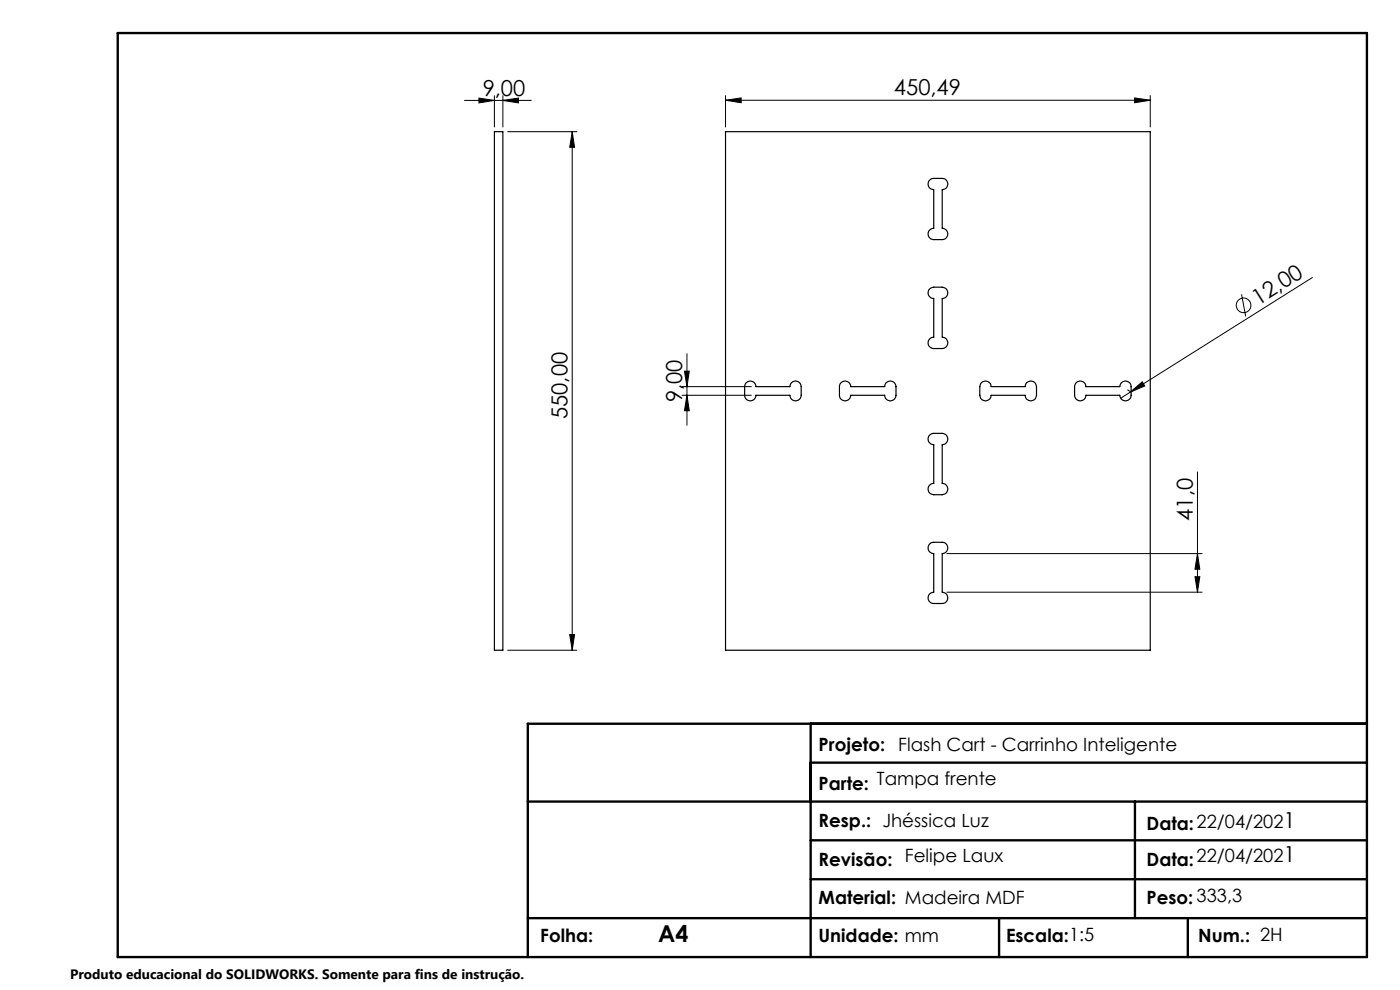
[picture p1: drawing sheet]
<svg xmlns="http://www.w3.org/2000/svg" width="297mm" height="210mm" viewBox="0 0 297 210" stroke-linecap="round" stroke-linejoin="round" font-family="sans-serif">
<g fill="none" stroke="#000" stroke-width=".21">
<path d="M98.5 21.3h14.2M101.6 20.8l3.3 .5-3.3 .5zM104.9 20.3v6.6M106.7 21.3l3.3-.5v1zM106.7 20.3v6.6M107.7 27.9h14.7M121.4 27.9v110M121.4 27.9l.5 3.3h-1zM153.9 21.3l3.3-.5v1zM153.9 20.3v6.6M153.9 21.3h90.1M240.7 20.8l3.3 .5-3.3 .5z"/>
<path d="M244 20.3v6.6M278.4 58.9l-38.6 24.3M145.2 78.7h1l-.5 3.3zM145.7 75v15.2M263.4 62.4l.9 4.7M144.7 82h14.7M144.7 83.8h14.7M145.7 83.8l.5 3.3h-1zM239.1 82.7l.6 .4M239.8 83.2l-2.1 1.3M239.8 83.2l2.5-2.2 .6 .9zM200.9 117.4h54.1"/>
<path d="M254 117.4l.5 3.3h-1zM254 100.1v25.5M107.7 137.9h14.7M120.9 134.6h1l-.5 3.3zM200.9 125.6h54.1M253.5 122.3h1l-.5 3.3z"/>
<circle cx="263.8" cy="64.8" r="1.56"/>
</g>
<path d="M25 7h265v196h-265zM172 153.5v49.5M290 153.5h-178v49.5M112 170h178M172 161.8h118M172 178.3h118M240.8 170v24.8M172 186.5h118M211.9 194.8v8.2M252 194.8v8.2M290 194.8h-178" fill="none" stroke="#000" stroke-width=".5"/>
<g fill="#000">
<path d="M239.8 83.2l2.5-2.2 .6 .9z"/>
<path d="M101.6 20.8l3.3 .5-3.3 .5zM106.7 21.3l3.3-.5v1z"/>
<path d="M121.4 27.9l.5 3.3h-1zM120.9 134.6h1l-.5 3.3z"/>
<path d="M240.7 20.8l3.3 .5-3.3 .5zM153.9 21.3l3.3-.5v1z"/>
<path d="M145.2 78.7h1l-.5 3.3zM145.7 83.8l.5 3.3h-1z"/>
<path d="M253.5 122.3h1l-.5 3.3zM254 117.4l.5 3.3h-1z"/>
</g>
<path d="M104.9 27.9h1.8v110h-1.8zM153.9 27.9h90.1v110h-90.1zM197.2 38.2l.6-.3 2.1-.1a1.2 1.2 0 0 1 1.2 1.2 1.2 1.2 0 0 1-1.2 1.2v8.2a1.2 1.2 0 0 1 1.2 1.2 1.2 1.2 0 0 1-1.2 1.2h-1.8a1.2 1.2 0 0 1-1.2-1.2 1.2 1.2 0 0 1 1.2-1.2v-8.2a1.19 1.19 0 0 1-1.1-.7 1.19 1.19 0 0 1 .2-1.3zM197.2 61.3l.9-.4h1.8a1.2 1.2 0 0 1 1.2 1.2 1.2 1.2 0 0 1-1.2 1.2v8.2a1.2 1.2 0 0 1 1.2 1.2 1.2 1.2 0 0 1-1.2 1.2h-1.8a1.2 1.2 0 0 1-1.2-1.2 1.2 1.2 0 0 1 1.2-1.2v-8.2a1.19 1.19 0 0 1-1.1-.7 1.19 1.19 0 0 1 .2-1.3zM158.3 81.2a1.22 1.22 0 0 1 1.3-.3 1.22 1.22 0 0 1 .8 1.1h7.2a1.2 1.2 0 0 1 1.2-1.2 1.2 1.2 0 0 1 1.2 1.2v1.8a1.2 1.2 0 0 1-1.2 1.2 1.2 1.2 0 0 1-1.2-1.2h-7.2a1.2 1.2 0 0 1-1.2 1.2 1.2 1.2 0 0 1-1.2-1.2v-2.1zM178.4 81.2a1.22 1.22 0 0 1 1.3-.3 1.22 1.22 0 0 1 .8 1.1h7.2a1.2 1.2 0 0 1 1.2-1.2 1.2 1.2 0 0 1 1.2 1.2v1.8a1.2 1.2 0 0 1-1.2 1.2 1.2 1.2 0 0 1-1.2-1.2h-7.2a1.2 1.2 0 0 1-1.2 1.2 1.2 1.2 0 0 1-1.2-1.2v-2.1zM197.2 92.3l.6-.3 2.1-.1a1.2 1.2 0 0 1 1.2 1.2 1.2 1.2 0 0 1-1.2 1.2v8.2a1.2 1.2 0 0 1 1.2 1.2 1.2 1.2 0 0 1-1.2 1.2h-1.8a1.2 1.2 0 0 1-1.2-1.2 1.2 1.2 0 0 1 1.2-1.2v-8.2a1.19 1.19 0 0 1-1.1-.7 1.19 1.19 0 0 1 .2-1.3zM208.2 81.2a1.22 1.22 0 0 1 1.3-.3 1.22 1.22 0 0 1 .8 1.1h7.2a1.22 1.22 0 0 1 1.2-1.2 1.22 1.22 0 0 1 1.2 1.2v1.8a1.22 1.22 0 0 1-1.2 1.2 1.22 1.22 0 0 1-1.2-1.2h-7.2a1.2 1.2 0 0 1-1.2 1.2 1.2 1.2 0 0 1-1.2-1.2v-1.8zM228.3 81.2a1.22 1.22 0 0 1 1.3-.3 1.22 1.22 0 0 1 .8 1.1h7.2a1.2 1.2 0 0 1 1.2-1.2 1.2 1.2 0 0 1 1.2 1.2v1.8a1.2 1.2 0 0 1-1.2 1.2 1.2 1.2 0 0 1-1.2-1.2h-7.2a1.2 1.2 0 0 1-1.2 1.2 1.2 1.2 0 0 1-1.2-1.2v-2.1zM197.2 115.4l.6-.3 2.1-.1a1.2 1.2 0 0 1 1.2 1.2 1.2 1.2 0 0 1-1.2 1.2v8.2a1.2 1.2 0 0 1 1.2 1.2 1.2 1.2 0 0 1-1.2 1.2h-1.8a1.2 1.2 0 0 1-1.2-1.2 1.2 1.2 0 0 1 1.2-1.2v-8.2a1.19 1.19 0 0 1-1.1-.7 1.19 1.19 0 0 1 .2-1.3z" fill="none" stroke="#000" stroke-width=".25"/>
<text font-size="4.9" x="139.6" y="199.9">A4</text>
<g font-size="4.7">
<text x="102.4" y="20.3">9,00</text>
<text x="189.6" y="20.2">450,49</text>
<text x="266.9" y="64.8" transform="rotate(-32 266.9 64.8)">12,00</text>
<text x="120.4" y="88.9" transform="rotate(-90 120.4 88.9)">550,00</text>
<text x="144.7" y="85.4" transform="rotate(-90 144.7 85.4)">9,00</text>
<text x="253" y="110.5" transform="rotate(-90 253 110.5)">41,0</text>
<text x="272.3" y="175.6">1</text>
<text x="272.3" y="182.9">1</text>
</g>
<g font-size="3.9">
<text x="173.7" y="159.2">Projeto:</text>
<text x="190.6" y="159.2">Flash Cart - Carrinho Inteligente</text>
<text x="173.7" y="167.6">Parte:</text>
<text x="186" y="166.6">Tampa frente</text>
<text x="173.7" y="175.4">Resp.: Jhéssica Luz</text>
<text x="243.2" y="176.1">Data:22/04/202</text>
<text x="173.7" y="183.7">Revisão: Felipe Laux</text>
<text x="243.2" y="183.7">Data:22/04/202</text>
<text x="173.7" y="191.7">Material: Madeira MDF</text>
<text x="243.2" y="191.7">Peso: 333,3</text>
<text x="114.6" y="199.9">Folha:</text>
<text x="173.7" y="199.9">Unidade: mm</text>
<text x="213.4" y="199.9">Escala:1:5</text>
<text x="254.2" y="199.9">Num.: 2H</text>
</g>
<text font-size="2.9" x="14.9" y="207.6">Produto educacional do SOLIDWORKS. Somente para fins de instrução.</text>
</svg>
